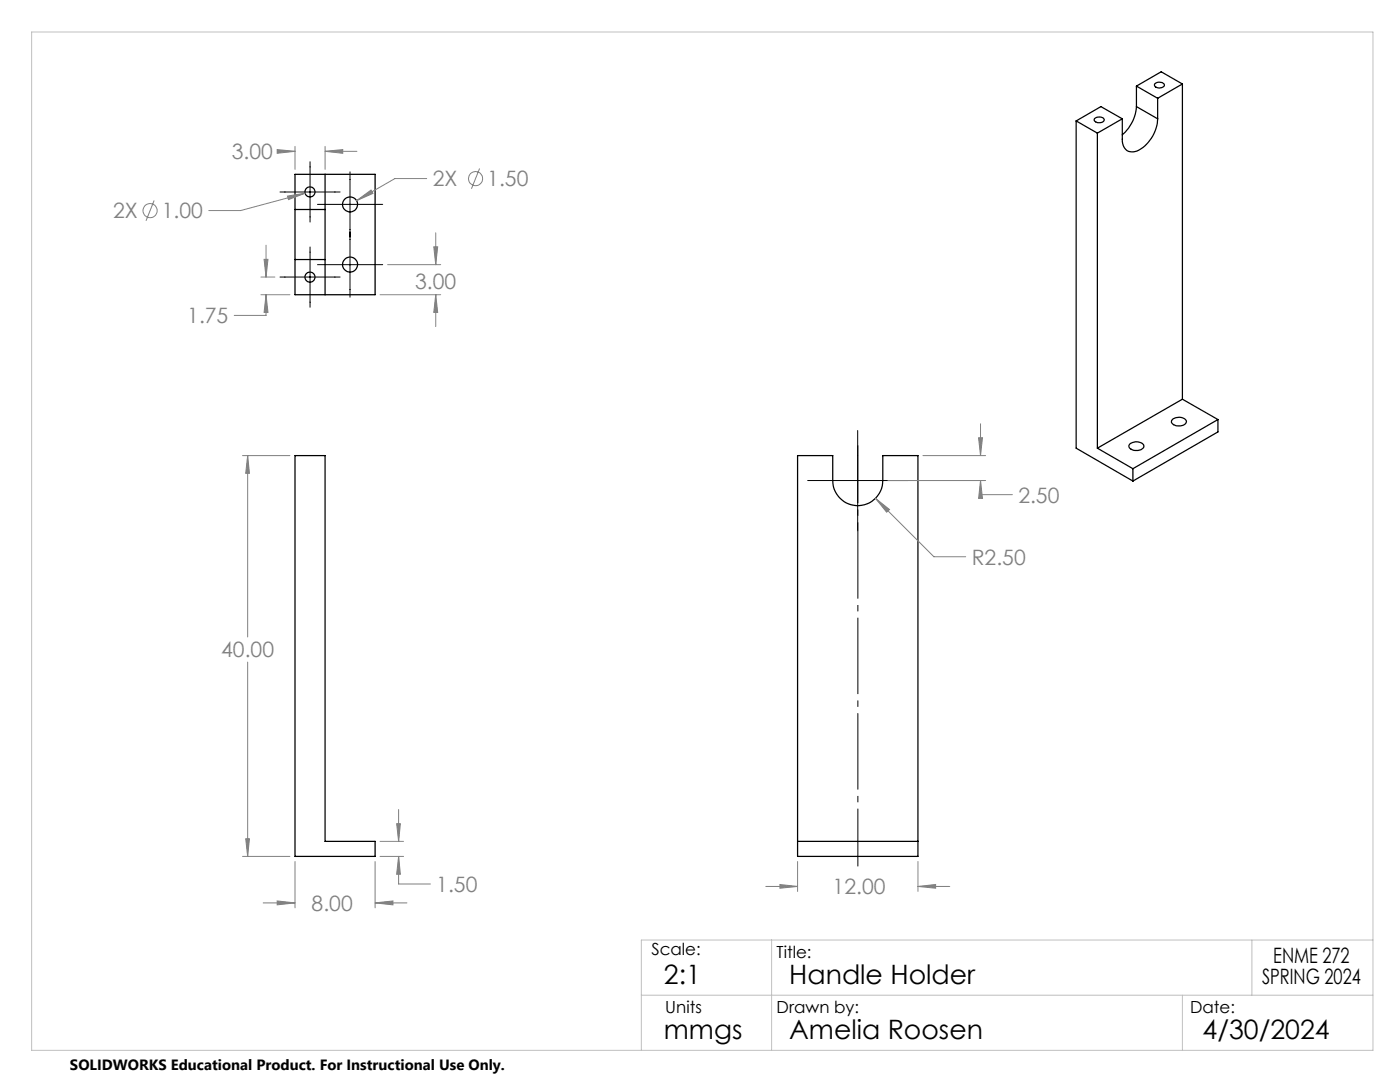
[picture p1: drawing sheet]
<svg xmlns="http://www.w3.org/2000/svg" width="279mm" height="216mm" viewBox="0 0 279 216" stroke-linecap="round" stroke-linejoin="round" font-family="sans-serif">
<g fill="none" stroke="#000" stroke-width=".25">
<path d="M226.8 17.2l4.2 2.4M226.8 17.2v4.1M230.5 16.7a1.29 1.29 0 0 1 1.9 .2 1.06 1.06 0 0 1-1 .7 1.06 1.06 0 0 1-1-.7zM231 19.6v4.1M236 16.8l-5 2.8M236 16.8v62.9M236 16.8l-4.3-2.5-4.9 2.9M64.9 34.8v7M214.8 24.1v65.3l11.3 6.6M214.8 24.1l4.2 2.5M218.4 23.7a1.34 1.34 0 0 1 2 .2 1.16 1.16 0 0 1-2 .1zM219 26.6v62.8"/>
<path d="M224 23.7v4.1a2.11 2.11 0 0 0 .9 2.2 2.11 2.11 0 0 0 2.4 0 7.6 7.6 0 0 0 3.7-6.3M224 23.7l-4.3-2.4-4.9 2.8M224 23.7l-5 2.9M226.8 21.3a8 8 0 0 1-2.8 5.6M226.8 21.3l4.2 2.4M58.9 41.8v10M58.9 41.8v-7h16v24h-16v-7M58.9 41.8h6M58.9 51.8h6M64.9 41.8v10M64.9 51.8v7M236 79.7l-17 9.7"/>
<path d="M236 79.7l7.1 4M58.9 90.9h6v77h10v3h-16zM159.2 90.9h7v5a5 5 0 0 0 5 5 5 5 0 0 0 5-5v-5h7v80h-24zM219 89.4l7.1 4.1M225.6 88.5a2.09 2.09 0 0 1 2.6 .3 1.25 1.25 0 0 1-1.7 1.1 .93 .93 0 0 1-1.1-1.2zM226.1 93.5v2.5M234.1 83.6a1.9 1.9 0 0 1 2.7 .5 1.56 1.56 0 0 1-2.1 .8 .79 .79 0 0 1-.8-.4 .79 .79 0 0 1 .2-.9zM243.1 83.7l-17 9.8M243.1 83.7v2.5l-17 9.8M159.2 167.9h24"/>
<circle cx="61.8" cy="38.3" r="1"/>
<circle cx="61.9" cy="55.3" r="1.01"/>
<circle cx="69.9" cy="40.8" r="1.5"/>
<circle cx="69.9" cy="52.8" r="1.5"/>
</g>
<g fill="none" stroke="#808080" stroke-width=".2">
<path d="M55.3 29.8l3.6 .4-3.6 .4zM55.6 30.2h3.3M57.4 39.1l3.5-.5-3.3 1.2zM58.9 29.2v4.6M60.9 38.6l-12.9 3.4h-6.3M64.9 29.2v4.6M64.9 30.2h6.3M64.9 30.2l3.5-.4v.8zM85.2 35.6h-6.4l-7.6 4.4M95.7 33.6l-1.6 4.1M30.8 40l-1.7 4.1M52.1 58.8h5.8"/>
<path d="M52.1 55.3h2.8M52.7 51.8h.8l-.4 3.5zM53.1 58.8v4.1h-6.4M53.1 48.9v6.4M53.1 58.8l.4 3.5h-.8zM71.2 40l2.8-2.1 .4 .7zM75.8 58.8h12.1M77.4 52.8h10.5M86.6 49.2h.7l-.3 3.6zM87 46.5v6.3M87 58.8v6.4M87 58.8l.3 3.5h-.7z"/>
<path d="M48.4 90.9h9.5M49.4 90.9v36.2M49.4 90.9l.4 3.5h-.8zM174.7 99.4l11.7 11.7h6.3M174.7 99.4l2.8 2.3-.5 .5zM177.2 95.9h19.5M184.2 90.9h12.5M195.3 87.3h.8l-.4 3.6zM195.7 95.9l.4 3.5h-.8zM195.7 95.9v2.8h6.3M195.7 84.6v6.3M49.4 132.1v38.8"/>
<path d="M48.4 170.9h9.5M49 167.4h.8l-.4 3.5zM55.3 179.8l3.6 .4-3.6 .4zM58.9 171.9v9.3M74.9 171.9v9.3M75.8 170.9h4.7M75.8 167.9h4.7M79.2 164.4h.7l-.3 3.5zM79.6 170.9v5.5h6.3M79.6 161.5v6.4M79.6 170.9l.3 3.5h-.7zM152.8 176.9h6.4"/>
<path d="M155.6 176.5l3.6 .4-3.6 .3zM159.2 171.9v6M183.2 171.9v6M183.2 176.9h6.3M183.2 176.9l3.5-.4v.7zM52.5 180.2h6.4M74.9 180.2h6.3M74.9 180.2l3.5-.4v.8z"/>
<circle cx="94.9" cy="35.6" r="1.4"/>
<circle cx="30" cy="42" r="1.41"/>
</g>
<path d="M171.2 88.9v84" fill="none" stroke="#000" stroke-width=".2" stroke-dasharray="15.2 1.3 1.3 1.3" stroke-dashoffset="3.7" stroke-linecap="butt"/>
<path d="M55.9 38.3h12M61.9 32.3v12M69.8 34.3v25M55.9 55.3h12M61.9 49.3v12M63.4 52.8h13M63.4 40.8h13M161.2 95.9h20M171.2 85.9v20" fill="none" stroke="#000" stroke-width=".2"/>
<path d="M6.3 6.4h267.7v203.2h-267.7zM128 198.6h146M154 187.6v22M236 198.6v11M249.8 187.6v11M274 187.6h-146v22" fill="none" stroke="#c0c0c0" stroke-width=".2"/>
<path d="M49.4 90.9l.4 3.5h-.8zM49 167.4h.8l-.4 3.5zM79.2 164.4h.7l-.3 3.5zM79.6 170.9l.3 3.5h-.7zM55.3 179.8l3.6 .4-3.6 .4zM74.9 180.2l3.5-.4v.8zM195.7 95.9l.4 3.5h-.8zM195.3 87.3h.8l-.4 3.6zM174.7 99.4l2.3 2.8 .5-.5zM155.6 176.5l3.6 .4-3.6 .3zM183.2 176.9l3.5-.4v.7zM71.2 40l3.2-1.4-.4-.7zM64.9 30.2l3.5-.4v.8zM55.3 29.8l3.6 .4-3.6 .4zM57.4 39.1l.2 .7 3.3-1.2zM86.6 49.2h.7l-.3 3.6zM87 58.8l.3 3.5h-.7zM52.7 51.8h.8l-.4 3.5zM53.1 58.8l.4 3.5h-.8z" fill="#808080"/>
<g font-size="5.3">
<text x="132.5" y="196.4">2:1</text>
<text x="157.5" y="196.4">Handle Holder</text>
<text x="132.5" y="207.4">mmgs</text>
<text x="157.5" y="207.4">Amelia Roosen</text>
<text x="240" y="207.4">4/30/2024</text>
</g>
<g font-size="4.2" fill="#808080">
<text x="46.3" y="31.8">3.00</text>
<text x="86.4" y="37.2">2X</text>
<text x="97.3" y="37.2">1.50</text>
<text x="22.6" y="43.6">2X</text>
<text x="32.3" y="43.6">1.00</text>
<text x="82.9" y="57.6">3.00</text>
<text x="37.4" y="64.5">1.75</text>
<text x="203.2" y="100.3">2.50</text>
<text x="193.9" y="112.7">R2.50</text>
<text x="44.1" y="131.2">40.00</text>
<text x="87.1" y="178">1.50</text>
<text x="166.2" y="178.5">12.00</text>
<text x="62.2" y="181.7">8.00</text>
</g>
<g font-size="4.2">
<text x="251.9" y="196.4">SPRING 2024</text>
<text x="254.1" y="192.2">ENME 272</text>
</g>
<g font-size="3.3">
<text x="130" y="190.6">Scale:</text>
<text x="155" y="191.2">Title:</text>
<text x="132.8" y="202.2">Units</text>
<text x="155" y="202.2">Drawn by:</text>
<text x="237.5" y="202.2">Date:</text>
</g>
<text font-size="3" x="14" y="213.5">SOLIDWORKS Educational Product. For Instructional Use Only.</text>
</svg>
